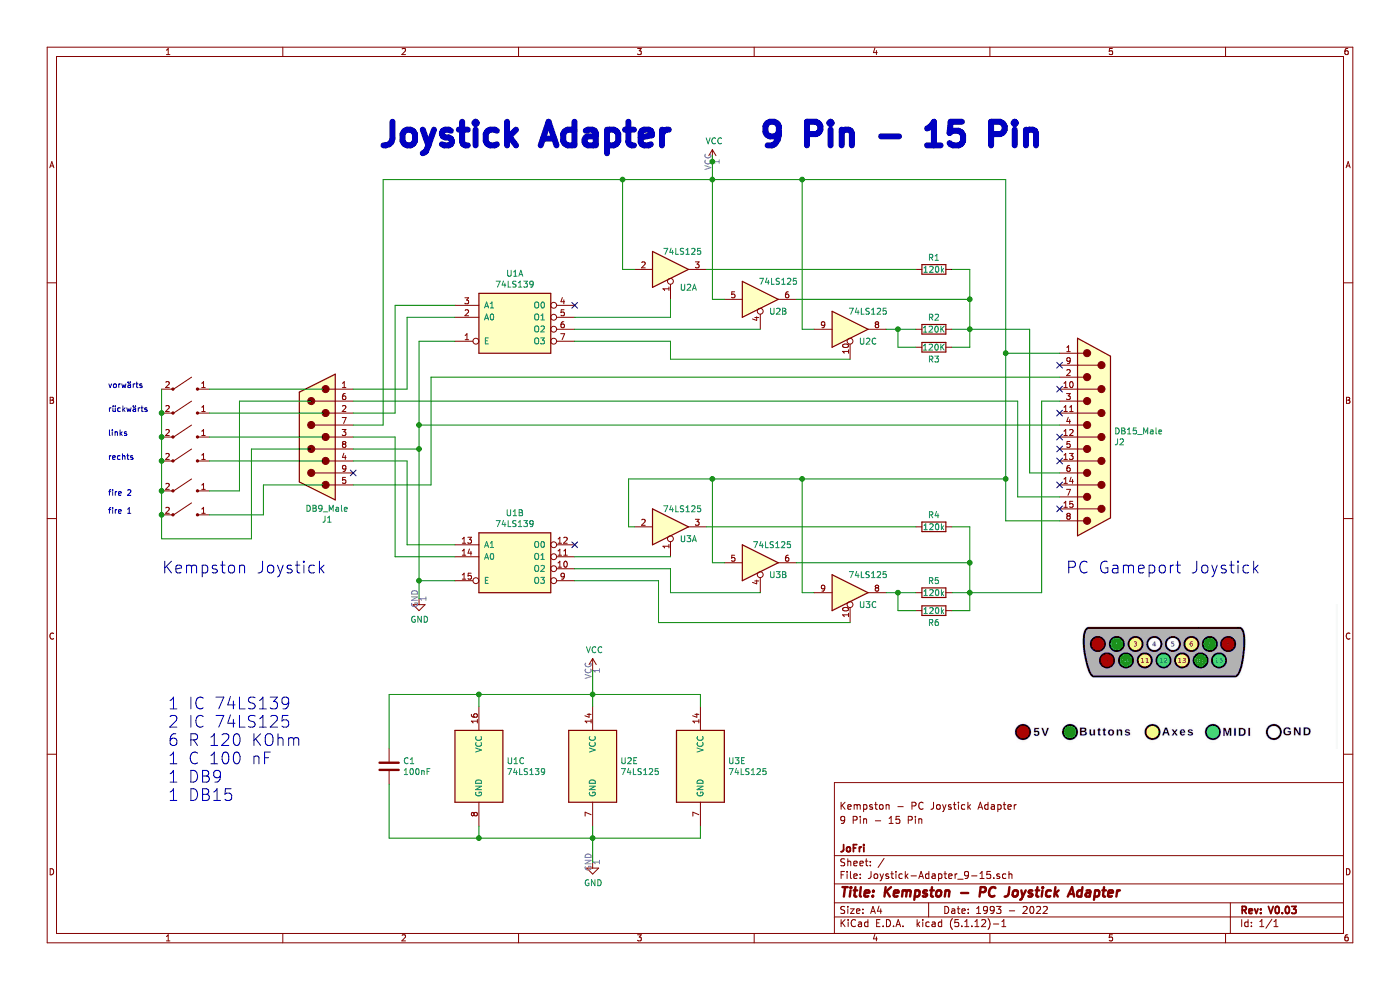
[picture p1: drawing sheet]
EESchema Schematic File Version 4
EELAYER 30 0
EELAYER END
$Descr A4 11693 8268
encoding utf-8
Sheet 1 1
Title "Kempston - PC Joystick Adapter"
Date "1993 - 2022"
Rev "V0.03"
Comp "JoFri"
Comment1 ""
Comment2 "9 Pin - 15 Pin "
Comment3 "Kempston - PC Joystick Adapter"
Comment4 ""
$EndDescr
$Comp
L Connector:DB15_Male J2
U 1 1
P 9150 3650
F 0 "J2" H 9305 3696 50  0000 L CNN
F 1 "DB15_Male" H 9305 3605 50  0000 L CNN
F 2 "" H 9150 3650 50  0001 C CNN
F 3 " ~" H 9150 3650 50  0001 C CNN
	1    9150 3650
	1    0    0    1   
$EndComp
$Comp
L Connector:DB9_Male J1
U 1 1
P 2650 3650
F 0 "J1" H 2568 4342 50  0000 C CNN
F 1 "DB9_Male" H 2568 4251 50  0000 C CNN
F 2 "" H 2650 3650 50  0001 C CNN
F 3 " ~" H 2650 3650 50  0001 C CNN
	1    2650 3650
	-1   0    0    1   
$EndComp
$Comp
L 74xx:74LS139 U1
U 2 1
P 4300 4650
F 0 "U1" H 4300 5017 50  0000 C CNN
F 1 "74LS139" H 4300 4926 50  0000 C CNN
F 2 "" H 4300 4650 50  0001 C CNN
F 3 "http://www.ti.com/lit/ds/symlink/sn74ls139a.pdf" H 4300 4650 50  0001 C CNN
	2    4300 4650
	1    0    0    -1  
$EndComp
$Comp
L 74xx:74LS139 U1
U 3 1
P 4000 6400
F 0 "U1" H 4230 6446 50  0000 L CNN
F 1 "74LS139" H 4230 6355 50  0000 L CNN
F 2 "" H 4000 6400 50  0001 C CNN
F 3 "http://www.ti.com/lit/ds/symlink/sn74ls139a.pdf" H 4000 6400 50  0001 C CNN
	3    4000 6400
	1    0    0    -1  
$EndComp
$Comp
L 74xx:74LS125 U2
U 3 1
P 7100 2750
F 0 "U2" H 7250 2650 50  0000 C CNN
F 1 "74LS125" H 7250 2900 50  0000 C CNN
F 2 "" H 7100 2750 50  0001 C CNN
F 3 "http://www.ti.com/lit/gpn/sn74LS125" H 7100 2750 50  0001 C CNN
	3    7100 2750
	1    0    0    -1  
$EndComp
$Comp
L 74xx:74LS125 U3
U 5 1
P 5850 6400
F 0 "U3" H 6080 6446 50  0000 L CNN
F 1 "74LS125" H 6080 6355 50  0000 L CNN
F 2 "" H 5850 6400 50  0001 C CNN
F 3 "http://www.ti.com/lit/gpn/sn74LS125" H 5850 6400 50  0001 C CNN
	5    5850 6400
	1    0    0    -1  
$EndComp
$Comp
L 74xx:74LS125 U3
U 2 1
P 6350 4700
F 0 "U3" H 6500 4600 50  0000 C CNN
F 1 "74LS125" H 6450 4850 50  0000 C CNN
F 2 "" H 6350 4700 50  0001 C CNN
F 3 "http://www.ti.com/lit/gpn/sn74LS125" H 6350 4700 50  0001 C CNN
	2    6350 4700
	1    0    0    -1  
$EndComp
$Comp
L 74xx:74LS125 U3
U 3 1
P 7100 4950
F 0 "U3" H 7250 4850 50  0000 C CNN
F 1 "74LS125" H 7250 5100 50  0000 C CNN
F 2 "" H 7100 4950 50  0001 C CNN
F 3 "http://www.ti.com/lit/gpn/sn74LS125" H 7100 4950 50  0001 C CNN
	3    7100 4950
	1    0    0    -1  
$EndComp
$Comp
L 74xx:74LS125 U2
U 5 1
P 4950 6400
F 0 "U2" H 5180 6446 50  0000 L CNN
F 1 "74LS125" H 5180 6355 50  0000 L CNN
F 2 "" H 4950 6400 50  0001 C CNN
F 3 "http://www.ti.com/lit/gpn/sn74LS125" H 4950 6400 50  0001 C CNN
	5    4950 6400
	1    0    0    -1  
$EndComp
Wire Wire Line
	3300 3650 3300 4650
Wire Wire Line
	3300 4650 3800 4650
Wire Wire Line
	3400 3850 3400 4550
Wire Wire Line
	3400 4550 3800 4550
Wire Wire Line
	2950 4050 3600 4050
Wire Wire Line
	2950 3350 8500 3350
Wire Wire Line
	8500 3350 8500 4150
Wire Wire Line
	8500 4150 8850 4150
Wire Wire Line
	4800 2750 6350 2750
$Comp
L 74xx:74LS125 U2
U 1 1
P 5600 2250
F 0 "U2" H 5750 2100 50  0000 C CNN
F 1 "74LS125" H 5700 2400 50  0000 C CNN
F 2 "" H 5600 2250 50  0001 C CNN
F 3 "http://www.ti.com/lit/gpn/sn74LS125" H 5600 2250 50  0001 C CNN
	1    5600 2250
	1    0    0    -1  
$EndComp
Wire Wire Line
	4800 2650 5600 2650
Wire Wire Line
	5600 2650 5600 2500
Wire Wire Line
	4800 2850 5600 2850
Wire Wire Line
	5600 2850 5600 3000
Wire Wire Line
	5600 3000 7100 3000
$Comp
L Device:R R1
U 1 1
P 7800 2250
F 0 "R1" V 7700 2250 50  0000 C CNN
F 1 "120k" V 7800 2250 50  0000 C CNN
F 2 "" V 7730 2250 50  0001 C CNN
F 3 "~" H 7800 2250 50  0001 C CNN
	1    7800 2250
	0    1    1    0   
$EndComp
$Comp
L Device:R R2
U 1 1
P 7800 2750
F 0 "R2" V 7700 2750 50  0000 C CNN
F 1 "120K" V 7800 2750 50  0000 C CNN
F 2 "" V 7730 2750 50  0001 C CNN
F 3 "~" H 7800 2750 50  0001 C CNN
	1    7800 2750
	0    1    1    0   
$EndComp
$Comp
L Device:R R3
U 1 1
P 7800 2900
F 0 "R3" V 7900 2900 50  0000 C CNN
F 1 "120K" V 7800 2900 50  0000 C CNN
F 2 "" V 7730 2900 50  0001 C CNN
F 3 "~" H 7800 2900 50  0001 C CNN
	1    7800 2900
	0    1    1    0   
$EndComp
Wire Wire Line
	5900 2250 7650 2250
Wire Wire Line
	7400 2750 7500 2750
Wire Wire Line
	6650 2500 8100 2500
Wire Wire Line
	8600 3950 8850 3950
Wire Wire Line
	7950 2250 8100 2250
Wire Wire Line
	8100 2250 8100 2500
Connection ~ 8100 2500
Wire Wire Line
	8100 2750 7950 2750
Wire Wire Line
	7950 2900 8100 2900
Wire Wire Line
	8100 2900 8100 2750
Connection ~ 8100 2750
Wire Wire Line
	8100 2750 8100 2500
Wire Wire Line
	7650 2900 7500 2900
Wire Wire Line
	7500 2900 7500 2750
Connection ~ 7500 2750
Wire Wire Line
	7500 2750 7650 2750
$Comp
L Device:C C1
U 1 1
P 3250 6400
F 0 "C1" H 3365 6446 50  0000 L CNN
F 1 "100nF" H 3365 6355 50  0000 L CNN
F 2 "" H 3288 6250 50  0001 C CNN
F 3 "~" H 3250 6400 50  0001 C CNN
	1    3250 6400
	1    0    0    -1  
$EndComp
Wire Wire Line
	3250 6550 3250 7000
Wire Wire Line
	3250 7000 4000 7000
Wire Wire Line
	5850 7000 5850 6900
Wire Wire Line
	4950 6900 4950 7000
Connection ~ 4950 7000
Wire Wire Line
	4950 7000 5850 7000
Wire Wire Line
	4000 6900 4000 7000
Connection ~ 4000 7000
Wire Wire Line
	4000 7000 4950 7000
Wire Wire Line
	3250 6250 3250 5800
Wire Wire Line
	3250 5800 4000 5800
Wire Wire Line
	5850 5800 5850 5900
Wire Wire Line
	4950 5900 4950 5800
Connection ~ 4950 5800
Wire Wire Line
	4950 5800 5850 5800
Wire Wire Line
	4000 5900 4000 5800
Connection ~ 4000 5800
Wire Wire Line
	4000 5800 4950 5800
$Comp
L power:GND #PWR03
U 1 1
P 4950 7200
F 0 "#PWR03" H 4950 6950 50  0001 C CNN
F 1 "GND" H 4955 7027 50  0000 C CNN
F 2 "" H 4950 7200 50  0001 C CNN
F 3 "" H 4950 7200 50  0001 C CNN
	1    4950 7200
	1    0    0    -1  
$EndComp
$Comp
L power:VCC #PWR02
U 1 1
P 4950 5600
F 0 "#PWR02" H 4950 5450 50  0001 C CNN
F 1 "VCC" H 4965 5773 50  0000 C CNN
F 2 "" H 4950 5600 50  0001 C CNN
F 3 "" H 4950 5600 50  0001 C CNN
	1    4950 5600
	1    0    0    -1  
$EndComp
Wire Wire Line
	4950 7200 4950 7000
Wire Wire Line
	4950 5600 4950 5800
Wire Wire Line
	6800 2750 6700 2750
Wire Wire Line
	6700 1500 6700 2750
Wire Wire Line
	6050 2500 5950 2500
Wire Wire Line
	5950 2500 5950 1500
Wire Wire Line
	5300 2250 5200 2250
Wire Wire Line
	5200 2250 5200 1500
Wire Wire Line
	5200 1500 5950 1500
Connection ~ 5950 1500
Wire Wire Line
	5950 1500 6700 1500
$Comp
L 74xx:74LS125 U2
U 2 1
P 6350 2500
F 0 "U2" H 6500 2400 50  0000 C CNN
F 1 "74LS125" H 6500 2650 50  0000 C CNN
F 2 "" H 6350 2500 50  0001 C CNN
F 3 "http://www.ti.com/lit/gpn/sn74LS125" H 6350 2500 50  0001 C CNN
	2    6350 2500
	1    0    0    -1  
$EndComp
$Comp
L power:VCC #PWR04
U 1 1
P 5950 1350
F 0 "#PWR04" H 5950 1200 50  0001 C CNN
F 1 "VCC" H 5965 1523 50  0000 C CNN
F 2 "" H 5950 1350 50  0001 C CNN
F 3 "" H 5950 1350 50  0001 C CNN
	1    5950 1350
	1    0    0    -1  
$EndComp
Wire Wire Line
	5950 1300 5950 1350
Wire Wire Line
	4800 4650 5600 4650
Wire Wire Line
	4800 4750 5600 4750
Wire Wire Line
	5600 4750 5600 4950
Wire Wire Line
	5600 4950 6350 4950
Wire Wire Line
	4800 4850 5500 4850
Wire Wire Line
	7100 5200 5500 5200
Wire Wire Line
	5500 4850 5500 5200
$Comp
L Device:R R4
U 1 1
P 7800 4400
F 0 "R4" V 7700 4400 50  0000 C CNN
F 1 "120k" V 7800 4400 50  0000 C CNN
F 2 "" V 7730 4400 50  0001 C CNN
F 3 "~" H 7800 4400 50  0001 C CNN
	1    7800 4400
	0    1    1    0   
$EndComp
$Comp
L Device:R R5
U 1 1
P 7800 4950
F 0 "R5" V 7700 4950 50  0000 C CNN
F 1 "120k" V 7800 4950 50  0000 C CNN
F 2 "" V 7730 4950 50  0001 C CNN
F 3 "~" H 7800 4950 50  0001 C CNN
	1    7800 4950
	0    1    1    0   
$EndComp
$Comp
L Device:R R6
U 1 1
P 7800 5100
F 0 "R6" V 7900 5100 50  0000 C CNN
F 1 "120k" V 7800 5100 50  0000 C CNN
F 2 "" V 7730 5100 50  0001 C CNN
F 3 "~" H 7800 5100 50  0001 C CNN
	1    7800 5100
	0    1    1    0   
$EndComp
Wire Wire Line
	7950 4400 8100 4400
Wire Wire Line
	8100 4400 8100 4700
Wire Wire Line
	8100 5100 7950 5100
Wire Wire Line
	7950 4950 8100 4950
Connection ~ 8100 4950
Wire Wire Line
	8100 4950 8100 5100
Wire Wire Line
	6650 4700 8100 4700
Wire Wire Line
	8700 3350 8850 3350
Connection ~ 8100 4700
Wire Wire Line
	8100 4700 8100 4950
Wire Wire Line
	5900 4400 7650 4400
Wire Wire Line
	7400 4950 7500 4950
Wire Wire Line
	7500 4950 7500 5100
Wire Wire Line
	7500 5100 7650 5100
Connection ~ 7500 4950
Wire Wire Line
	7500 4950 7650 4950
Wire Wire Line
	8100 2750 8600 2750
Wire Wire Line
	8100 4950 8700 4950
Wire Wire Line
	8700 3350 8700 4950
NoConn ~ 4800 4550
NoConn ~ 4800 2550
$Comp
L power:GND #PWR01
U 1 1
P 3500 5000
F 0 "#PWR01" H 3500 4750 50  0001 C CNN
F 1 "GND" H 3505 4827 50  0000 C CNN
F 2 "" H 3500 5000 50  0001 C CNN
F 3 "" H 3500 5000 50  0001 C CNN
	1    3500 5000
	1    0    0    -1  
$EndComp
Wire Wire Line
	3400 2650 3800 2650
Wire Wire Line
	3300 2550 3800 2550
$Comp
L 74xx:74LS139 U1
U 1 1
P 4300 2650
F 0 "U1" H 4300 3017 50  0000 C CNN
F 1 "74LS139" H 4300 2926 50  0000 C CNN
F 2 "" H 4300 2650 50  0001 C CNN
F 3 "http://www.ti.com/lit/ds/symlink/sn74ls139a.pdf" H 4300 2650 50  0001 C CNN
	1    4300 2650
	1    0    0    -1  
$EndComp
Connection ~ 3500 3750
Wire Wire Line
	3500 3750 3500 4850
Wire Wire Line
	2950 3750 3500 3750
Wire Wire Line
	3500 2850 3800 2850
Wire Wire Line
	3500 4850 3800 4850
Wire Wire Line
	3500 5000 3500 4850
Connection ~ 3500 4850
Wire Wire Line
	2950 3550 3200 3550
Wire Wire Line
	3200 1500 5200 1500
Connection ~ 5200 1500
NoConn ~ 2950 3950
Wire Wire Line
	8850 3550 3500 3550
Wire Wire Line
	3500 3550 3500 3750
Wire Wire Line
	3600 3150 3600 4050
Wire Wire Line
	3600 3150 8850 3150
Connection ~ 5950 1350
Wire Wire Line
	5950 1350 5950 1500
Wire Wire Line
	8600 2750 8600 3950
Wire Wire Line
	3400 2650 3400 3250
Wire Wire Line
	3300 2550 3300 3450
Wire Wire Line
	3200 1500 3200 3550
Wire Wire Line
	3500 2850 3500 3550
Connection ~ 3500 3550
Wire Wire Line
	5300 4400 5250 4400
Wire Wire Line
	5250 4400 5250 4000
Wire Wire Line
	6700 4000 6700 4950
Wire Wire Line
	6700 4950 6800 4950
Connection ~ 5950 4000
Wire Wire Line
	5950 4000 6700 4000
$Comp
L 74xx:74LS125 U3
U 1 1
P 5600 4400
F 0 "U3" H 5750 4300 50  0000 C CNN
F 1 "74LS125" H 5700 4550 50  0000 C CNN
F 2 "" H 5600 4400 50  0001 C CNN
F 3 "http://www.ti.com/lit/gpn/sn74LS125" H 5600 4400 50  0001 C CNN
	1    5600 4400
	1    0    0    -1  
$EndComp
Wire Wire Line
	5950 4000 5950 4700
Wire Wire Line
	5950 4700 6050 4700
Wire Wire Line
	5250 4000 5950 4000
Text Notes 3150 1250 0    197  ~ 39
Joystick Adapter     9 Pin - 15 Pin
Wire Wire Line
	6700 4000 8400 4000
Wire Wire Line
	8400 4000 8400 4350
Wire Wire Line
	8400 4350 8850 4350
Connection ~ 6700 4000
NoConn ~ 8850 3250
NoConn ~ 8850 3450
NoConn ~ 8850 3650
NoConn ~ 8850 3750
NoConn ~ 8850 3850
NoConn ~ 8850 4050
NoConn ~ 8850 4250
Text Notes 1350 4800 0    98   ~ 0
Kempston Joystick
Text Notes 8900 4800 0    98   ~ 0
PC Gameport Joystick
Wire Wire Line
	8850 2950 8400 2950
Wire Wire Line
	8400 2950 8400 4000
Connection ~ 8400 4000
Wire Wire Line
	8400 2950 8400 1500
Wire Wire Line
	8400 1500 6700 1500
Connection ~ 8400 2950
Connection ~ 6700 1500
NoConn ~ 8850 3050
$Comp
L dk_Motion-Sensors-Tilt-Switches:RB-220-07A_R S?
U 1 1
P 1550 3450
F 0 "S?" H 1550 3631 60  0001 C CNN
F 1 "RB-220-07A_R" H 1550 3631 60  0001 C CNN
F 2 "digikey-footprints:Tilt_Switch_RB-220-07A_R" H 1750 3650 60  0001 L CNN
F 3 "https://www.ckswitches.com/media/1317/rb.pdf" H 1750 3750 60  0001 L CNN
F 4 "CKN10398-ND" H 1750 3850 60  0001 L CNN "Digi-Key_PN"
F 5 "RB-220-07A R" H 1750 3950 60  0001 L CNN "MPN"
F 6 "Sensors, Transducers" H 1750 4050 60  0001 L CNN "Category"
F 7 "Motion Sensors - Tilt Switches" H 1750 4150 60  0001 L CNN "Family"
F 8 "https://www.ckswitches.com/media/1317/rb.pdf" H 1750 4250 60  0001 L CNN "DK_Datasheet_Link"
F 9 "/product-detail/en/c-k/RB-220-07A-R/CKN10398-ND/2747176" H 1750 4350 60  0001 L CNN "DK_Detail_Page"
F 10 "SENSOR ROLLING BALL" H 1750 4450 60  0001 L CNN "Description"
F 11 "C&K" H 1750 4550 60  0001 L CNN "Manufacturer"
F 12 "Active" H 1750 4650 60  0001 L CNN "Status"
	1    1550 3450
	-1   0    0    -1  
$EndComp
$Comp
L dk_Motion-Sensors-Tilt-Switches:RB-220-07A_R S?
U 1 1
P 1550 3650
F 0 "S?" H 1550 3831 60  0001 C CNN
F 1 "RB-220-07A_R" H 1550 3831 60  0001 C CNN
F 2 "digikey-footprints:Tilt_Switch_RB-220-07A_R" H 1750 3850 60  0001 L CNN
F 3 "https://www.ckswitches.com/media/1317/rb.pdf" H 1750 3950 60  0001 L CNN
F 4 "CKN10398-ND" H 1750 4050 60  0001 L CNN "Digi-Key_PN"
F 5 "RB-220-07A R" H 1750 4150 60  0001 L CNN "MPN"
F 6 "Sensors, Transducers" H 1750 4250 60  0001 L CNN "Category"
F 7 "Motion Sensors - Tilt Switches" H 1750 4350 60  0001 L CNN "Family"
F 8 "https://www.ckswitches.com/media/1317/rb.pdf" H 1750 4450 60  0001 L CNN "DK_Datasheet_Link"
F 9 "/product-detail/en/c-k/RB-220-07A-R/CKN10398-ND/2747176" H 1750 4550 60  0001 L CNN "DK_Detail_Page"
F 10 "SENSOR ROLLING BALL" H 1750 4650 60  0001 L CNN "Description"
F 11 "C&K" H 1750 4750 60  0001 L CNN "Manufacturer"
F 12 "Active" H 1750 4850 60  0001 L CNN "Status"
	1    1550 3650
	-1   0    0    -1  
$EndComp
$Comp
L dk_Motion-Sensors-Tilt-Switches:RB-220-07A_R S?
U 1 1
P 1550 3850
F 0 "S?" H 1550 4031 60  0001 C CNN
F 1 "RB-220-07A_R" H 1550 4031 60  0001 C CNN
F 2 "digikey-footprints:Tilt_Switch_RB-220-07A_R" H 1750 4050 60  0001 L CNN
F 3 "https://www.ckswitches.com/media/1317/rb.pdf" H 1750 4150 60  0001 L CNN
F 4 "CKN10398-ND" H 1750 4250 60  0001 L CNN "Digi-Key_PN"
F 5 "RB-220-07A R" H 1750 4350 60  0001 L CNN "MPN"
F 6 "Sensors, Transducers" H 1750 4450 60  0001 L CNN "Category"
F 7 "Motion Sensors - Tilt Switches" H 1750 4550 60  0001 L CNN "Family"
F 8 "https://www.ckswitches.com/media/1317/rb.pdf" H 1750 4650 60  0001 L CNN "DK_Datasheet_Link"
F 9 "/product-detail/en/c-k/RB-220-07A-R/CKN10398-ND/2747176" H 1750 4750 60  0001 L CNN "DK_Detail_Page"
F 10 "SENSOR ROLLING BALL" H 1750 4850 60  0001 L CNN "Description"
F 11 "C&K" H 1750 4950 60  0001 L CNN "Manufacturer"
F 12 "Active" H 1750 5050 60  0001 L CNN "Status"
	1    1550 3850
	-1   0    0    -1  
$EndComp
$Comp
L dk_Motion-Sensors-Tilt-Switches:RB-220-07A_R S?
U 1 1
P 1550 4100
F 0 "S?" H 1550 4281 60  0001 C CNN
F 1 "RB-220-07A_R" H 1550 4281 60  0001 C CNN
F 2 "digikey-footprints:Tilt_Switch_RB-220-07A_R" H 1750 4300 60  0001 L CNN
F 3 "https://www.ckswitches.com/media/1317/rb.pdf" H 1750 4400 60  0001 L CNN
F 4 "CKN10398-ND" H 1750 4500 60  0001 L CNN "Digi-Key_PN"
F 5 "RB-220-07A R" H 1750 4600 60  0001 L CNN "MPN"
F 6 "Sensors, Transducers" H 1750 4700 60  0001 L CNN "Category"
F 7 "Motion Sensors - Tilt Switches" H 1750 4800 60  0001 L CNN "Family"
F 8 "https://www.ckswitches.com/media/1317/rb.pdf" H 1750 4900 60  0001 L CNN "DK_Datasheet_Link"
F 9 "/product-detail/en/c-k/RB-220-07A-R/CKN10398-ND/2747176" H 1750 5000 60  0001 L CNN "DK_Detail_Page"
F 10 "SENSOR ROLLING BALL" H 1750 5100 60  0001 L CNN "Description"
F 11 "C&K" H 1750 5200 60  0001 L CNN "Manufacturer"
F 12 "Active" H 1750 5300 60  0001 L CNN "Status"
	1    1550 4100
	-1   0    0    -1  
$EndComp
$Comp
L dk_Motion-Sensors-Tilt-Switches:RB-220-07A_R S?
U 1 1
P 1550 3250
F 0 "S?" H 1550 3431 60  0001 C CNN
F 1 "RB-220-07A_R" H 1550 3431 60  0001 C CNN
F 2 "digikey-footprints:Tilt_Switch_RB-220-07A_R" H 1750 3450 60  0001 L CNN
F 3 "https://www.ckswitches.com/media/1317/rb.pdf" H 1750 3550 60  0001 L CNN
F 4 "CKN10398-ND" H 1750 3650 60  0001 L CNN "Digi-Key_PN"
F 5 "RB-220-07A R" H 1750 3750 60  0001 L CNN "MPN"
F 6 "Sensors, Transducers" H 1750 3850 60  0001 L CNN "Category"
F 7 "Motion Sensors - Tilt Switches" H 1750 3950 60  0001 L CNN "Family"
F 8 "https://www.ckswitches.com/media/1317/rb.pdf" H 1750 4050 60  0001 L CNN "DK_Datasheet_Link"
F 9 "/product-detail/en/c-k/RB-220-07A-R/CKN10398-ND/2747176" H 1750 4150 60  0001 L CNN "DK_Detail_Page"
F 10 "SENSOR ROLLING BALL" H 1750 4250 60  0001 L CNN "Description"
F 11 "C&K" H 1750 4350 60  0001 L CNN "Manufacturer"
F 12 "Active" H 1750 4450 60  0001 L CNN "Status"
	1    1550 3250
	-1   0    0    -1  
$EndComp
$Comp
L dk_Motion-Sensors-Tilt-Switches:RB-220-07A_R S?
U 1 1
P 1550 4300
F 0 "S?" H 1550 4481 60  0001 C CNN
F 1 "RB-220-07A_R" H 1550 4481 60  0001 C CNN
F 2 "digikey-footprints:Tilt_Switch_RB-220-07A_R" H 1750 4500 60  0001 L CNN
F 3 "https://www.ckswitches.com/media/1317/rb.pdf" H 1750 4600 60  0001 L CNN
F 4 "CKN10398-ND" H 1750 4700 60  0001 L CNN "Digi-Key_PN"
F 5 "RB-220-07A R" H 1750 4800 60  0001 L CNN "MPN"
F 6 "Sensors, Transducers" H 1750 4900 60  0001 L CNN "Category"
F 7 "Motion Sensors - Tilt Switches" H 1750 5000 60  0001 L CNN "Family"
F 8 "https://www.ckswitches.com/media/1317/rb.pdf" H 1750 5100 60  0001 L CNN "DK_Datasheet_Link"
F 9 "/product-detail/en/c-k/RB-220-07A-R/CKN10398-ND/2747176" H 1750 5200 60  0001 L CNN "DK_Detail_Page"
F 10 "SENSOR ROLLING BALL" H 1750 5300 60  0001 L CNN "Description"
F 11 "C&K" H 1750 5400 60  0001 L CNN "Manufacturer"
F 12 "Active" H 1750 5500 60  0001 L CNN "Status"
	1    1550 4300
	-1   0    0    -1  
$EndComp
Connection ~ 1350 3850
Connection ~ 1350 4300
Wire Wire Line
	1350 3250 1350 3450
Wire Wire Line
	1350 3850 1350 4100
Wire Wire Line
	1350 3450 1350 3650
Connection ~ 1350 3450
Wire Wire Line
	1350 3650 1350 3850
Connection ~ 1350 3650
Wire Wire Line
	1350 4100 1350 4300
Connection ~ 1350 4100
Wire Wire Line
	1750 4100 2000 4100
Wire Wire Line
	2000 4100 2000 3350
Wire Wire Line
	1750 4300 2200 4300
Wire Wire Line
	1350 4500 2100 4500
Wire Wire Line
	2100 4500 2100 3750
Wire Wire Line
	1350 4300 1350 4500
Wire Wire Line
	2950 3850 3400 3850
Wire Wire Line
	2000 3350 2600 3350
Wire Wire Line
	1750 3450 2700 3450
Wire Wire Line
	2950 3450 3300 3450
Wire Wire Line
	1750 3650 2700 3650
Wire Wire Line
	2950 3650 3300 3650
Wire Wire Line
	2100 3750 2600 3750
Wire Wire Line
	1750 3850 2700 3850
Text Notes 900  3250 0    47   ~ 0
vorwärts
Text Notes 900  3450 0    47   ~ 0
rückwärts
Text Notes 900  3650 0    47   ~ 0
links
Text Notes 900  3850 0    47   ~ 0
rechts
Text Notes 900  4150 0    47   ~ 0
fire 2
Text Notes 900  4300 0    47   ~ 0
fire 1
Wire Wire Line
	2700 4050 2200 4050
Wire Wire Line
	2200 4050 2200 4300
Wire Wire Line
	2950 3250 3400 3250
Wire Wire Line
	1750 3250 2700 3250
Text Notes 1400 6700 0    98   ~ 0
1 IC 74LS139\n2 IC 74LS125\n6 R 120 KOhm\n1 C 100 nF\n1 DB9\n1 DB15
$EndSCHEMATC
